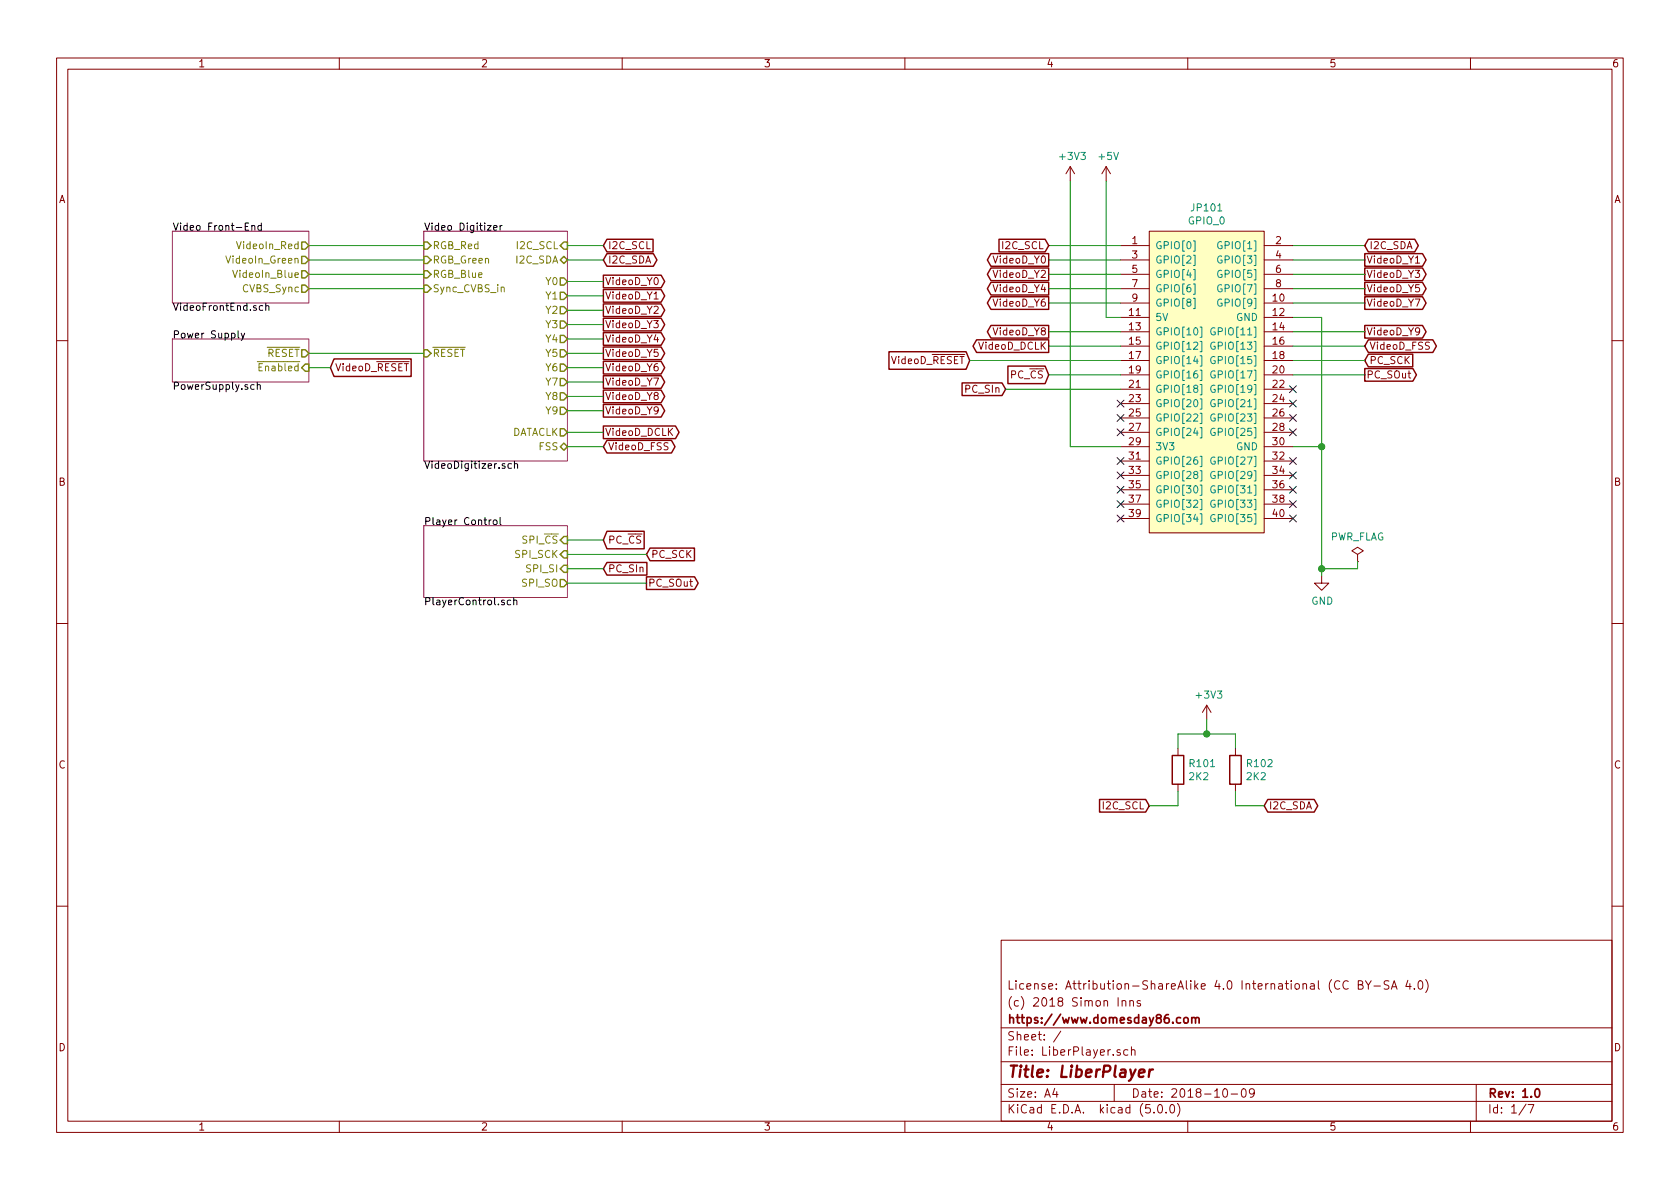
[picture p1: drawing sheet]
EESchema Schematic File Version 4
LIBS:LiberPlayer-cache
EELAYER 26 0
EELAYER END
$Descr A4 11693 8268
encoding utf-8
Sheet 1 7
Title "LiberPlayer"
Date "2018-10-09"
Rev "1.0"
Comp "https://www.domesday86.com"
Comment1 "(c) 2018 Simon Inns"
Comment2 "License: Attribution-ShareAlike 4.0 International (CC BY-SA 4.0)"
Comment3 ""
Comment4 ""
$EndDescr
$Sheet
S 2950 1600 1000 1600
U 5BB757F7
F0 "Video Digitizer" 50
F1 "VideoDigitizer.sch" 50
F2 "RGB_Blue" I L 2950 1900 50 
F3 "RGB_Green" I L 2950 1800 50 
F4 "RGB_Red" I L 2950 1700 50 
F5 "Sync_CVBS_in" I L 2950 2000 50 
F6 "~RESET" I L 2950 2450 50 
F7 "Y0" O R 3950 1950 50 
F8 "Y1" O R 3950 2050 50 
F9 "Y2" O R 3950 2150 50 
F10 "Y3" O R 3950 2250 50 
F11 "Y4" O R 3950 2350 50 
F12 "Y5" O R 3950 2450 50 
F13 "Y6" O R 3950 2550 50 
F14 "Y7" O R 3950 2650 50 
F15 "Y8" O R 3950 2750 50 
F16 "Y9" O R 3950 2850 50 
F17 "DATACLK" O R 3950 3000 50 
F18 "I2C_SCL" I R 3950 1700 50 
F19 "I2C_SDA" B R 3950 1800 50 
F20 "FSS" B R 3950 3100 50 
$EndSheet
Wire Wire Line
	2150 1700 2950 1700
Wire Wire Line
	2150 1800 2950 1800
Wire Wire Line
	2150 1900 2950 1900
Wire Wire Line
	2150 2000 2950 2000
$Sheet
S 1200 2350 950  300 
U 5BB83404
F0 "Power Supply" 50
F1 "PowerSupply.sch" 50
F2 "~RESET" O R 2150 2450 50 
F3 "~Enabled" I R 2150 2550 50 
$EndSheet
$Comp
L DE10-Nano:GPIO_0 JP101
U 1 1
P 8400 2650
F 0 "JP101" H 8400 3865 50  0000 C CNN
F 1 "GPIO_0" H 8400 3774 50  0000 C CNN
F 2 "Connector_IDC:IDC-Header_2x20_P2.54mm_Vertical" H 8400 2650 50  0001 C CNN
F 3 "" H 8400 2650 50  0001 C CNN
	1    8400 2650
	1    0    0    -1  
$EndComp
Wire Wire Line
	2150 2450 2950 2450
$Sheet
S 1200 1600 950  500 
U 5BBA63F4
F0 "Video Front-End" 50
F1 "VideoFrontEnd.sch" 50
F2 "VideoIn_Red" O R 2150 1700 50 
F3 "VideoIn_Green" O R 2150 1800 50 
F4 "VideoIn_Blue" O R 2150 1900 50 
F5 "CVBS_Sync" O R 2150 2000 50 
$EndSheet
$Comp
L power:+5V #PWR0102
U 1 1
P 7700 1250
F 0 "#PWR0102" H 7700 1100 50  0001 C CNN
F 1 "+5V" H 7715 1423 50  0000 C CNN
F 2 "" H 7700 1250 50  0001 C CNN
F 3 "" H 7700 1250 50  0001 C CNN
	1    7700 1250
	1    0    0    -1  
$EndComp
$Comp
L power:+3V3 #PWR0101
U 1 1
P 7450 1250
F 0 "#PWR0101" H 7450 1100 50  0001 C CNN
F 1 "+3V3" H 7465 1423 50  0000 C CNN
F 2 "" H 7450 1250 50  0001 C CNN
F 3 "" H 7450 1250 50  0001 C CNN
	1    7450 1250
	1    0    0    -1  
$EndComp
$Comp
L power:GND #PWR0104
U 1 1
P 9200 4000
F 0 "#PWR0104" H 9200 3750 50  0001 C CNN
F 1 "GND" H 9205 3827 50  0000 C CNN
F 2 "" H 9200 4000 50  0001 C CNN
F 3 "" H 9200 4000 50  0001 C CNN
	1    9200 4000
	1    0    0    -1  
$EndComp
Wire Wire Line
	7800 2200 7700 2200
Wire Wire Line
	7800 3100 7450 3100
Wire Wire Line
	9200 2200 9000 2200
Wire Wire Line
	9000 3100 9200 3100
Connection ~ 9200 3100
Wire Wire Line
	9200 3100 9200 2200
Text GLabel 4200 1700 2    50   Input ~ 0
I2C_SCL
Text GLabel 4200 1800 2    50   BiDi ~ 0
I2C_SDA
Text GLabel 4200 1950 2    50   Output ~ 0
VideoD_Y0
Text GLabel 4200 2050 2    50   Output ~ 0
VideoD_Y1
Text GLabel 4200 2150 2    50   Output ~ 0
VideoD_Y2
Text GLabel 4200 2250 2    50   Output ~ 0
VideoD_Y3
Text GLabel 4200 2350 2    50   Output ~ 0
VideoD_Y4
Text GLabel 4200 2450 2    50   Output ~ 0
VideoD_Y5
Text GLabel 4200 2550 2    50   Output ~ 0
VideoD_Y6
Text GLabel 4200 2650 2    50   Output ~ 0
VideoD_Y7
Text GLabel 4200 2750 2    50   Output ~ 0
VideoD_Y8
Text GLabel 4200 2850 2    50   Output ~ 0
VideoD_Y9
Text GLabel 4200 3000 2    50   Output ~ 0
VideoD_DCLK
Text GLabel 4200 3100 2    50   BiDi ~ 0
VideoD_FSS
Wire Wire Line
	3950 1700 4200 1700
Wire Wire Line
	3950 1800 4200 1800
Wire Wire Line
	3950 1950 4200 1950
Wire Wire Line
	3950 2050 4200 2050
Wire Wire Line
	3950 2150 4200 2150
Wire Wire Line
	3950 2250 4200 2250
Wire Wire Line
	3950 2350 4200 2350
Wire Wire Line
	3950 2450 4200 2450
Wire Wire Line
	3950 2550 4200 2550
Wire Wire Line
	3950 2650 4200 2650
Wire Wire Line
	3950 2750 4200 2750
Wire Wire Line
	3950 2850 4200 2850
Wire Wire Line
	3950 3000 4200 3000
Wire Wire Line
	4200 3100 3950 3100
Text GLabel 2300 2550 2    50   Input ~ 0
VideoD_~RESET
Wire Wire Line
	2300 2550 2150 2550
Text GLabel 7300 1800 0    50   Output ~ 0
VideoD_Y0
Text GLabel 9500 1800 2    50   Output ~ 0
VideoD_Y1
Text GLabel 7300 1900 0    50   Output ~ 0
VideoD_Y2
Text GLabel 9500 1900 2    50   Output ~ 0
VideoD_Y3
Text GLabel 7300 2000 0    50   Output ~ 0
VideoD_Y4
Text GLabel 9500 2000 2    50   Output ~ 0
VideoD_Y5
Text GLabel 7300 2100 0    50   Output ~ 0
VideoD_Y6
Text GLabel 9500 2100 2    50   Output ~ 0
VideoD_Y7
Text GLabel 7300 2300 0    50   Output ~ 0
VideoD_Y8
Text GLabel 9500 2300 2    50   Output ~ 0
VideoD_Y9
Text GLabel 7300 2400 0    50   Output ~ 0
VideoD_DCLK
Text GLabel 9500 2400 2    50   BiDi ~ 0
VideoD_FSS
Wire Wire Line
	7300 1700 7800 1700
Wire Wire Line
	7300 1800 7800 1800
Wire Wire Line
	7300 1900 7800 1900
Wire Wire Line
	7300 2000 7800 2000
Wire Wire Line
	7300 2100 7800 2100
Wire Wire Line
	7300 2300 7800 2300
Wire Wire Line
	7300 2400 7800 2400
Wire Wire Line
	9500 1700 9000 1700
Wire Wire Line
	9500 1800 9000 1800
Wire Wire Line
	9500 1900 9000 1900
Wire Wire Line
	9500 2000 9000 2000
Wire Wire Line
	9500 2100 9000 2100
Wire Wire Line
	9500 2300 9000 2300
Wire Wire Line
	9500 2400 9000 2400
Text GLabel 6750 2500 0    50   Input ~ 0
VideoD_~RESET
Wire Wire Line
	6750 2500 7800 2500
Wire Wire Line
	7700 1250 7700 2200
Wire Wire Line
	7450 1250 7450 3100
Wire Wire Line
	9200 3100 9200 3950
$Comp
L power:PWR_FLAG #FLG0101
U 1 1
P 9450 3900
F 0 "#FLG0101" H 9450 3975 50  0001 C CNN
F 1 "PWR_FLAG" H 9450 4074 50  0000 C CNN
F 2 "" H 9450 3900 50  0001 C CNN
F 3 "~" H 9450 3900 50  0001 C CNN
	1    9450 3900
	1    0    0    -1  
$EndComp
Wire Wire Line
	9450 3900 9450 3950
Wire Wire Line
	9450 3950 9200 3950
Connection ~ 9200 3950
Wire Wire Line
	9200 3950 9200 4000
$Sheet
S 2950 3650 1000 500 
U 5BBDA596
F0 "Player Control" 50
F1 "PlayerControl.sch" 50
F2 "SPI_SCK" I R 3950 3850 50 
F3 "SPI_SI" I R 3950 3950 50 
F4 "SPI_SO" O R 3950 4050 50 
F5 "SPI_~CS" I R 3950 3750 50 
$EndSheet
Text GLabel 7300 1700 0    50   Input ~ 0
I2C_SCL
Text GLabel 9500 1700 2    50   BiDi ~ 0
I2C_SDA
$Comp
L Device:R R101
U 1 1
P 8200 5350
F 0 "R101" H 8270 5396 50  0000 L CNN
F 1 "2K2" H 8270 5305 50  0000 L CNN
F 2 "Resistor_SMD:R_0805_2012Metric" V 8130 5350 50  0001 C CNN
F 3 "~" H 8200 5350 50  0001 C CNN
	1    8200 5350
	1    0    0    -1  
$EndComp
$Comp
L Device:R R102
U 1 1
P 8600 5350
F 0 "R102" H 8670 5396 50  0000 L CNN
F 1 "2K2" H 8670 5305 50  0000 L CNN
F 2 "Resistor_SMD:R_0805_2012Metric" V 8530 5350 50  0001 C CNN
F 3 "~" H 8600 5350 50  0001 C CNN
	1    8600 5350
	1    0    0    -1  
$EndComp
Text GLabel 8000 5600 0    50   Input ~ 0
I2C_SCL
Text GLabel 8800 5600 2    50   BiDi ~ 0
I2C_SDA
Wire Wire Line
	8000 5600 8200 5600
Wire Wire Line
	8200 5600 8200 5500
Wire Wire Line
	8600 5500 8600 5600
Wire Wire Line
	8600 5600 8800 5600
$Comp
L power:+3V3 #PWR0103
U 1 1
P 8400 5000
F 0 "#PWR0103" H 8400 4850 50  0001 C CNN
F 1 "+3V3" H 8415 5173 50  0000 C CNN
F 2 "" H 8400 5000 50  0001 C CNN
F 3 "" H 8400 5000 50  0001 C CNN
	1    8400 5000
	1    0    0    -1  
$EndComp
Wire Wire Line
	8200 5200 8200 5100
Wire Wire Line
	8200 5100 8400 5100
Wire Wire Line
	8600 5100 8600 5200
Wire Wire Line
	8400 5000 8400 5100
Connection ~ 8400 5100
Wire Wire Line
	8400 5100 8600 5100
NoConn ~ 9000 2700
NoConn ~ 9000 2800
NoConn ~ 9000 2900
NoConn ~ 9000 3000
NoConn ~ 7800 2800
NoConn ~ 7800 2900
NoConn ~ 7800 3000
NoConn ~ 7800 3200
NoConn ~ 7800 3300
NoConn ~ 7800 3400
NoConn ~ 7800 3500
NoConn ~ 7800 3600
NoConn ~ 9000 3200
NoConn ~ 9000 3300
NoConn ~ 9000 3400
NoConn ~ 9000 3500
NoConn ~ 9000 3600
Text GLabel 4200 3750 2    50   Input ~ 0
PC_~CS
Text GLabel 4500 3850 2    50   Input ~ 0
PC_SCK
Text GLabel 4200 3950 2    50   Input ~ 0
PC_SIn
Text GLabel 4500 4050 2    50   Output ~ 0
PC_SOut
Wire Wire Line
	3950 3750 4200 3750
Wire Wire Line
	4500 3850 3950 3850
Wire Wire Line
	3950 3950 4200 3950
Wire Wire Line
	4500 4050 3950 4050
Text GLabel 7300 2600 0    50   Input ~ 0
PC_~CS
Text GLabel 9500 2500 2    50   Input ~ 0
PC_SCK
Text GLabel 7000 2700 0    50   Input ~ 0
PC_SIn
Text GLabel 9500 2600 2    50   Output ~ 0
PC_SOut
Wire Wire Line
	9000 2500 9500 2500
Wire Wire Line
	9500 2600 9000 2600
Wire Wire Line
	7300 2600 7800 2600
Wire Wire Line
	7800 2700 7000 2700
$EndSCHEMATC
